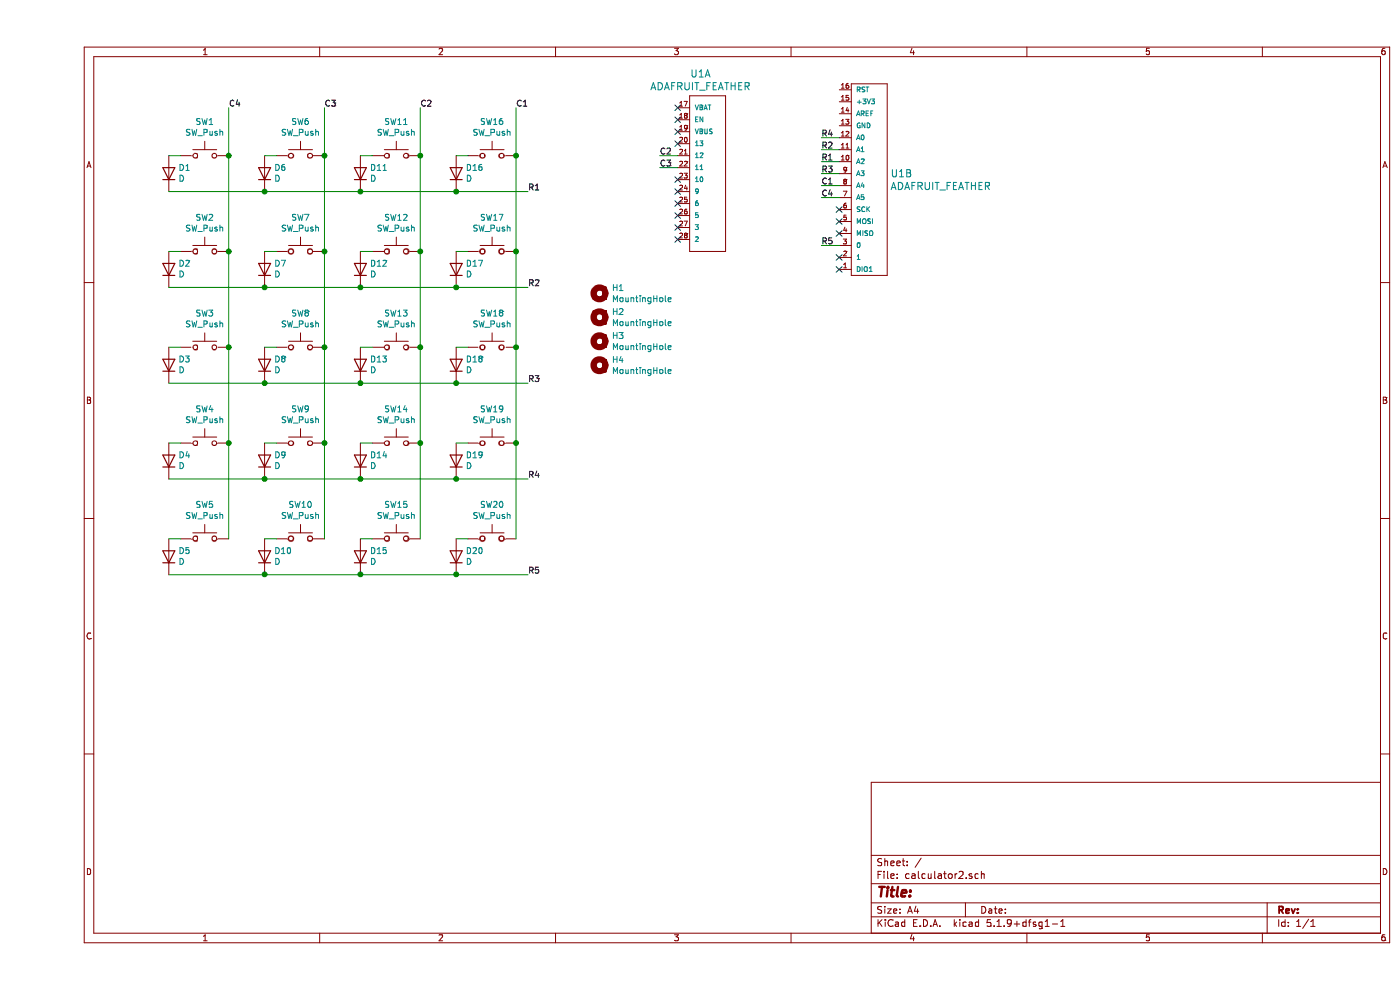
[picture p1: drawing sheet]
EESchema Schematic File Version 4
EELAYER 30 0
EELAYER END
$Descr A4 11693 8268
encoding utf-8
Sheet 1 1
Title ""
Date ""
Rev ""
Comp ""
Comment1 ""
Comment2 ""
Comment3 ""
Comment4 ""
$EndDescr
$Comp
L Switch:SW_Push SW2
U 1 1
P 1400 2100
F 0 "SW2" H 1400 2385 50  0000 C CNN
F 1 "SW_Push" H 1400 2294 50  0000 C CNN
F 2 "Button_Switch_Keyboard:SW_Cherry_MX_1.00u_PCB" H 1400 2300 50  0001 C CNN
F 3 "~" H 1400 2300 50  0001 C CNN
	1    1400 2100
	1    0    0    -1  
$EndComp
$Comp
L Device:D D2
U 1 1
P 1100 2250
F 0 "D2" V 1146 2170 50  0000 R CNN
F 1 "D" V 1055 2170 50  0000 R CNN
F 2 "Diode_THT:D_DO-41_SOD81_P10.16mm_Horizontal" H 1100 2250 50  0001 C CNN
F 3 "~" H 1100 2250 50  0001 C CNN
	1    1100 2250
	0    -1   -1   0   
$EndComp
Wire Wire Line
	1100 2100 1200 2100
Connection ~ 1600 2100
$Comp
L Switch:SW_Push SW7
U 1 1
P 2200 2100
F 0 "SW7" H 2200 2385 50  0000 C CNN
F 1 "SW_Push" H 2200 2294 50  0000 C CNN
F 2 "Button_Switch_Keyboard:SW_Cherry_MX_1.00u_PCB" H 2200 2300 50  0001 C CNN
F 3 "~" H 2200 2300 50  0001 C CNN
	1    2200 2100
	1    0    0    -1  
$EndComp
$Comp
L Device:D D7
U 1 1
P 1900 2250
F 0 "D7" V 1946 2170 50  0000 R CNN
F 1 "D" V 1855 2170 50  0000 R CNN
F 2 "Diode_THT:D_DO-41_SOD81_P10.16mm_Horizontal" H 1900 2250 50  0001 C CNN
F 3 "~" H 1900 2250 50  0001 C CNN
	1    1900 2250
	0    -1   -1   0   
$EndComp
Wire Wire Line
	1900 2100 2000 2100
Connection ~ 1900 2400
Connection ~ 2400 2100
Wire Wire Line
	1100 2400 1900 2400
$Comp
L Switch:SW_Push SW12
U 1 1
P 3000 2100
F 0 "SW12" H 3000 2385 50  0000 C CNN
F 1 "SW_Push" H 3000 2294 50  0000 C CNN
F 2 "Button_Switch_Keyboard:SW_Cherry_MX_1.00u_PCB" H 3000 2300 50  0001 C CNN
F 3 "~" H 3000 2300 50  0001 C CNN
	1    3000 2100
	1    0    0    -1  
$EndComp
$Comp
L Device:D D12
U 1 1
P 2700 2250
F 0 "D12" V 2746 2170 50  0000 R CNN
F 1 "D" V 2655 2170 50  0000 R CNN
F 2 "Diode_THT:D_DO-41_SOD81_P10.16mm_Horizontal" H 2700 2250 50  0001 C CNN
F 3 "~" H 2700 2250 50  0001 C CNN
	1    2700 2250
	0    -1   -1   0   
$EndComp
Wire Wire Line
	2700 2100 2800 2100
Connection ~ 2700 2400
Connection ~ 3200 2100
Wire Wire Line
	1900 2400 2700 2400
$Comp
L Switch:SW_Push SW17
U 1 1
P 3800 2100
F 0 "SW17" H 3800 2385 50  0000 C CNN
F 1 "SW_Push" H 3800 2294 50  0000 C CNN
F 2 "Button_Switch_Keyboard:SW_Cherry_MX_1.00u_PCB" H 3800 2300 50  0001 C CNN
F 3 "~" H 3800 2300 50  0001 C CNN
	1    3800 2100
	1    0    0    -1  
$EndComp
$Comp
L Device:D D17
U 1 1
P 3500 2250
F 0 "D17" V 3546 2170 50  0000 R CNN
F 1 "D" V 3455 2170 50  0000 R CNN
F 2 "Diode_THT:D_DO-41_SOD81_P10.16mm_Horizontal" H 3500 2250 50  0001 C CNN
F 3 "~" H 3500 2250 50  0001 C CNN
	1    3500 2250
	0    -1   -1   0   
$EndComp
Wire Wire Line
	3500 2100 3600 2100
Connection ~ 3500 2400
Wire Wire Line
	3500 2400 4100 2400
Connection ~ 4000 2100
Wire Wire Line
	2700 2400 3500 2400
$Comp
L Switch:SW_Push SW3
U 1 1
P 1400 2900
F 0 "SW3" H 1400 3185 50  0000 C CNN
F 1 "SW_Push" H 1400 3094 50  0000 C CNN
F 2 "Button_Switch_Keyboard:SW_Cherry_MX_1.00u_PCB" H 1400 3100 50  0001 C CNN
F 3 "~" H 1400 3100 50  0001 C CNN
	1    1400 2900
	1    0    0    -1  
$EndComp
$Comp
L Device:D D3
U 1 1
P 1100 3050
F 0 "D3" V 1146 2970 50  0000 R CNN
F 1 "D" V 1055 2970 50  0000 R CNN
F 2 "Diode_THT:D_DO-41_SOD81_P10.16mm_Horizontal" H 1100 3050 50  0001 C CNN
F 3 "~" H 1100 3050 50  0001 C CNN
	1    1100 3050
	0    -1   -1   0   
$EndComp
Wire Wire Line
	1100 2900 1200 2900
Connection ~ 1600 2900
$Comp
L Switch:SW_Push SW8
U 1 1
P 2200 2900
F 0 "SW8" H 2200 3185 50  0000 C CNN
F 1 "SW_Push" H 2200 3094 50  0000 C CNN
F 2 "Button_Switch_Keyboard:SW_Cherry_MX_1.00u_PCB" H 2200 3100 50  0001 C CNN
F 3 "~" H 2200 3100 50  0001 C CNN
	1    2200 2900
	1    0    0    -1  
$EndComp
$Comp
L Device:D D8
U 1 1
P 1900 3050
F 0 "D8" V 1946 2970 50  0000 R CNN
F 1 "D" V 1855 2970 50  0000 R CNN
F 2 "Diode_THT:D_DO-41_SOD81_P10.16mm_Horizontal" H 1900 3050 50  0001 C CNN
F 3 "~" H 1900 3050 50  0001 C CNN
	1    1900 3050
	0    -1   -1   0   
$EndComp
Wire Wire Line
	1900 2900 2000 2900
Connection ~ 1900 3200
Connection ~ 2400 2900
Wire Wire Line
	1100 3200 1900 3200
$Comp
L Switch:SW_Push SW13
U 1 1
P 3000 2900
F 0 "SW13" H 3000 3185 50  0000 C CNN
F 1 "SW_Push" H 3000 3094 50  0000 C CNN
F 2 "Button_Switch_Keyboard:SW_Cherry_MX_1.00u_PCB" H 3000 3100 50  0001 C CNN
F 3 "~" H 3000 3100 50  0001 C CNN
	1    3000 2900
	1    0    0    -1  
$EndComp
$Comp
L Device:D D13
U 1 1
P 2700 3050
F 0 "D13" V 2746 2970 50  0000 R CNN
F 1 "D" V 2655 2970 50  0000 R CNN
F 2 "Diode_THT:D_DO-41_SOD81_P10.16mm_Horizontal" H 2700 3050 50  0001 C CNN
F 3 "~" H 2700 3050 50  0001 C CNN
	1    2700 3050
	0    -1   -1   0   
$EndComp
Wire Wire Line
	2700 2900 2800 2900
Connection ~ 2700 3200
Connection ~ 3200 2900
Wire Wire Line
	1900 3200 2700 3200
$Comp
L Switch:SW_Push SW18
U 1 1
P 3800 2900
F 0 "SW18" H 3800 3185 50  0000 C CNN
F 1 "SW_Push" H 3800 3094 50  0000 C CNN
F 2 "Button_Switch_Keyboard:SW_Cherry_MX_1.00u_PCB" H 3800 3100 50  0001 C CNN
F 3 "~" H 3800 3100 50  0001 C CNN
	1    3800 2900
	1    0    0    -1  
$EndComp
$Comp
L Device:D D18
U 1 1
P 3500 3050
F 0 "D18" V 3546 2970 50  0000 R CNN
F 1 "D" V 3455 2970 50  0000 R CNN
F 2 "Diode_THT:D_DO-41_SOD81_P10.16mm_Horizontal" H 3500 3050 50  0001 C CNN
F 3 "~" H 3500 3050 50  0001 C CNN
	1    3500 3050
	0    -1   -1   0   
$EndComp
Wire Wire Line
	3500 2900 3600 2900
Connection ~ 3500 3200
Wire Wire Line
	3500 3200 4100 3200
Connection ~ 4000 2900
Wire Wire Line
	2700 3200 3500 3200
Wire Wire Line
	1600 2100 1600 2900
Wire Wire Line
	2400 2100 2400 2900
Wire Wire Line
	3200 2100 3200 2900
Wire Wire Line
	4000 2100 4000 2900
$Comp
L Switch:SW_Push SW4
U 1 1
P 1400 3700
F 0 "SW4" H 1400 3985 50  0000 C CNN
F 1 "SW_Push" H 1400 3894 50  0000 C CNN
F 2 "Button_Switch_Keyboard:SW_Cherry_MX_1.00u_PCB" H 1400 3900 50  0001 C CNN
F 3 "~" H 1400 3900 50  0001 C CNN
	1    1400 3700
	1    0    0    -1  
$EndComp
$Comp
L Device:D D4
U 1 1
P 1100 3850
F 0 "D4" V 1146 3770 50  0000 R CNN
F 1 "D" V 1055 3770 50  0000 R CNN
F 2 "Diode_THT:D_DO-41_SOD81_P10.16mm_Horizontal" H 1100 3850 50  0001 C CNN
F 3 "~" H 1100 3850 50  0001 C CNN
	1    1100 3850
	0    -1   -1   0   
$EndComp
Wire Wire Line
	1100 3700 1200 3700
Connection ~ 1600 3700
$Comp
L Switch:SW_Push SW9
U 1 1
P 2200 3700
F 0 "SW9" H 2200 3985 50  0000 C CNN
F 1 "SW_Push" H 2200 3894 50  0000 C CNN
F 2 "Button_Switch_Keyboard:SW_Cherry_MX_1.00u_PCB" H 2200 3900 50  0001 C CNN
F 3 "~" H 2200 3900 50  0001 C CNN
	1    2200 3700
	1    0    0    -1  
$EndComp
$Comp
L Device:D D9
U 1 1
P 1900 3850
F 0 "D9" V 1946 3770 50  0000 R CNN
F 1 "D" V 1855 3770 50  0000 R CNN
F 2 "Diode_THT:D_DO-41_SOD81_P10.16mm_Horizontal" H 1900 3850 50  0001 C CNN
F 3 "~" H 1900 3850 50  0001 C CNN
	1    1900 3850
	0    -1   -1   0   
$EndComp
Wire Wire Line
	1900 3700 2000 3700
Connection ~ 1900 4000
Connection ~ 2400 3700
Wire Wire Line
	1100 4000 1900 4000
$Comp
L Switch:SW_Push SW14
U 1 1
P 3000 3700
F 0 "SW14" H 3000 3985 50  0000 C CNN
F 1 "SW_Push" H 3000 3894 50  0000 C CNN
F 2 "Button_Switch_Keyboard:SW_Cherry_MX_1.00u_PCB" H 3000 3900 50  0001 C CNN
F 3 "~" H 3000 3900 50  0001 C CNN
	1    3000 3700
	1    0    0    -1  
$EndComp
$Comp
L Device:D D14
U 1 1
P 2700 3850
F 0 "D14" V 2746 3770 50  0000 R CNN
F 1 "D" V 2655 3770 50  0000 R CNN
F 2 "Diode_THT:D_DO-41_SOD81_P10.16mm_Horizontal" H 2700 3850 50  0001 C CNN
F 3 "~" H 2700 3850 50  0001 C CNN
	1    2700 3850
	0    -1   -1   0   
$EndComp
Wire Wire Line
	2700 3700 2800 3700
Connection ~ 2700 4000
Connection ~ 3200 3700
Wire Wire Line
	1900 4000 2700 4000
$Comp
L Switch:SW_Push SW19
U 1 1
P 3800 3700
F 0 "SW19" H 3800 3985 50  0000 C CNN
F 1 "SW_Push" H 3800 3894 50  0000 C CNN
F 2 "Button_Switch_Keyboard:SW_Cherry_MX_1.00u_PCB" H 3800 3900 50  0001 C CNN
F 3 "~" H 3800 3900 50  0001 C CNN
	1    3800 3700
	1    0    0    -1  
$EndComp
$Comp
L Device:D D19
U 1 1
P 3500 3850
F 0 "D19" V 3546 3770 50  0000 R CNN
F 1 "D" V 3455 3770 50  0000 R CNN
F 2 "Diode_THT:D_DO-41_SOD81_P10.16mm_Horizontal" H 3500 3850 50  0001 C CNN
F 3 "~" H 3500 3850 50  0001 C CNN
	1    3500 3850
	0    -1   -1   0   
$EndComp
Wire Wire Line
	3500 3700 3600 3700
Connection ~ 3500 4000
Wire Wire Line
	3500 4000 4100 4000
Connection ~ 4000 3700
Wire Wire Line
	2700 4000 3500 4000
Wire Wire Line
	1600 2900 1600 3700
Wire Wire Line
	2400 2900 2400 3700
Wire Wire Line
	3200 2900 3200 3700
Wire Wire Line
	4000 2900 4000 3700
$Comp
L Switch:SW_Push SW5
U 1 1
P 1400 4500
F 0 "SW5" H 1400 4785 50  0000 C CNN
F 1 "SW_Push" H 1400 4694 50  0000 C CNN
F 2 "Button_Switch_Keyboard:SW_Cherry_MX_1.00u_PCB" H 1400 4700 50  0001 C CNN
F 3 "~" H 1400 4700 50  0001 C CNN
	1    1400 4500
	1    0    0    -1  
$EndComp
$Comp
L Device:D D5
U 1 1
P 1100 4650
F 0 "D5" V 1146 4570 50  0000 R CNN
F 1 "D" V 1055 4570 50  0000 R CNN
F 2 "Diode_THT:D_DO-41_SOD81_P10.16mm_Horizontal" H 1100 4650 50  0001 C CNN
F 3 "~" H 1100 4650 50  0001 C CNN
	1    1100 4650
	0    -1   -1   0   
$EndComp
Wire Wire Line
	1100 4500 1200 4500
$Comp
L Switch:SW_Push SW10
U 1 1
P 2200 4500
F 0 "SW10" H 2200 4785 50  0000 C CNN
F 1 "SW_Push" H 2200 4694 50  0000 C CNN
F 2 "Button_Switch_Keyboard:SW_Cherry_MX_1.00u_PCB" H 2200 4700 50  0001 C CNN
F 3 "~" H 2200 4700 50  0001 C CNN
	1    2200 4500
	1    0    0    -1  
$EndComp
$Comp
L Device:D D10
U 1 1
P 1900 4650
F 0 "D10" V 1946 4570 50  0000 R CNN
F 1 "D" V 1855 4570 50  0000 R CNN
F 2 "Diode_THT:D_DO-41_SOD81_P10.16mm_Horizontal" H 1900 4650 50  0001 C CNN
F 3 "~" H 1900 4650 50  0001 C CNN
	1    1900 4650
	0    -1   -1   0   
$EndComp
Wire Wire Line
	1900 4500 2000 4500
Connection ~ 1900 4800
Wire Wire Line
	1100 4800 1900 4800
$Comp
L Switch:SW_Push SW15
U 1 1
P 3000 4500
F 0 "SW15" H 3000 4785 50  0000 C CNN
F 1 "SW_Push" H 3000 4694 50  0000 C CNN
F 2 "Button_Switch_Keyboard:SW_Cherry_MX_1.00u_PCB" H 3000 4700 50  0001 C CNN
F 3 "~" H 3000 4700 50  0001 C CNN
	1    3000 4500
	1    0    0    -1  
$EndComp
$Comp
L Device:D D15
U 1 1
P 2700 4650
F 0 "D15" V 2746 4570 50  0000 R CNN
F 1 "D" V 2655 4570 50  0000 R CNN
F 2 "Diode_THT:D_DO-41_SOD81_P10.16mm_Horizontal" H 2700 4650 50  0001 C CNN
F 3 "~" H 2700 4650 50  0001 C CNN
	1    2700 4650
	0    -1   -1   0   
$EndComp
Wire Wire Line
	2700 4500 2800 4500
Connection ~ 2700 4800
Wire Wire Line
	1900 4800 2700 4800
$Comp
L Switch:SW_Push SW20
U 1 1
P 3800 4500
F 0 "SW20" H 3800 4785 50  0000 C CNN
F 1 "SW_Push" H 3800 4694 50  0000 C CNN
F 2 "Button_Switch_Keyboard:SW_Cherry_MX_1.00u_PCB" H 3800 4700 50  0001 C CNN
F 3 "~" H 3800 4700 50  0001 C CNN
	1    3800 4500
	1    0    0    -1  
$EndComp
$Comp
L Device:D D20
U 1 1
P 3500 4650
F 0 "D20" V 3546 4570 50  0000 R CNN
F 1 "D" V 3455 4570 50  0000 R CNN
F 2 "Diode_THT:D_DO-41_SOD81_P10.16mm_Horizontal" H 3500 4650 50  0001 C CNN
F 3 "~" H 3500 4650 50  0001 C CNN
	1    3500 4650
	0    -1   -1   0   
$EndComp
Wire Wire Line
	3500 4500 3600 4500
Connection ~ 3500 4800
Wire Wire Line
	3500 4800 4100 4800
Wire Wire Line
	2700 4800 3500 4800
Wire Wire Line
	1600 3700 1600 4500
Wire Wire Line
	2400 3700 2400 4500
Wire Wire Line
	3200 3700 3200 4500
Wire Wire Line
	4000 3700 4000 4500
$Comp
L Switch:SW_Push SW1
U 1 1
P 1400 1300
F 0 "SW1" H 1400 1585 50  0000 C CNN
F 1 "SW_Push" H 1400 1494 50  0000 C CNN
F 2 "Button_Switch_Keyboard:SW_Cherry_MX_1.00u_PCB" H 1400 1500 50  0001 C CNN
F 3 "~" H 1400 1500 50  0001 C CNN
	1    1400 1300
	1    0    0    -1  
$EndComp
$Comp
L Device:D D1
U 1 1
P 1100 1450
F 0 "D1" V 1146 1370 50  0000 R CNN
F 1 "D" V 1055 1370 50  0000 R CNN
F 2 "Diode_THT:D_DO-41_SOD81_P10.16mm_Horizontal" H 1100 1450 50  0001 C CNN
F 3 "~" H 1100 1450 50  0001 C CNN
	1    1100 1450
	0    -1   -1   0   
$EndComp
Wire Wire Line
	1100 1300 1200 1300
Wire Wire Line
	1600 900  1600 1300
Connection ~ 1600 1300
$Comp
L Switch:SW_Push SW6
U 1 1
P 2200 1300
F 0 "SW6" H 2200 1585 50  0000 C CNN
F 1 "SW_Push" H 2200 1494 50  0000 C CNN
F 2 "Button_Switch_Keyboard:SW_Cherry_MX_1.00u_PCB" H 2200 1500 50  0001 C CNN
F 3 "~" H 2200 1500 50  0001 C CNN
	1    2200 1300
	1    0    0    -1  
$EndComp
$Comp
L Device:D D6
U 1 1
P 1900 1450
F 0 "D6" V 1946 1370 50  0000 R CNN
F 1 "D" V 1855 1370 50  0000 R CNN
F 2 "Diode_THT:D_DO-41_SOD81_P10.16mm_Horizontal" H 1900 1450 50  0001 C CNN
F 3 "~" H 1900 1450 50  0001 C CNN
	1    1900 1450
	0    -1   -1   0   
$EndComp
Wire Wire Line
	1900 1300 2000 1300
Wire Wire Line
	2400 900  2400 1300
Connection ~ 1900 1600
Connection ~ 2400 1300
Wire Wire Line
	1100 1600 1900 1600
$Comp
L Switch:SW_Push SW11
U 1 1
P 3000 1300
F 0 "SW11" H 3000 1585 50  0000 C CNN
F 1 "SW_Push" H 3000 1494 50  0000 C CNN
F 2 "Button_Switch_Keyboard:SW_Cherry_MX_1.00u_PCB" H 3000 1500 50  0001 C CNN
F 3 "~" H 3000 1500 50  0001 C CNN
	1    3000 1300
	1    0    0    -1  
$EndComp
$Comp
L Device:D D11
U 1 1
P 2700 1450
F 0 "D11" V 2746 1370 50  0000 R CNN
F 1 "D" V 2655 1370 50  0000 R CNN
F 2 "Diode_THT:D_DO-41_SOD81_P10.16mm_Horizontal" H 2700 1450 50  0001 C CNN
F 3 "~" H 2700 1450 50  0001 C CNN
	1    2700 1450
	0    -1   -1   0   
$EndComp
Wire Wire Line
	2700 1300 2800 1300
Wire Wire Line
	3200 900  3200 1300
Connection ~ 2700 1600
Connection ~ 3200 1300
Wire Wire Line
	1900 1600 2700 1600
$Comp
L Switch:SW_Push SW16
U 1 1
P 3800 1300
F 0 "SW16" H 3800 1585 50  0000 C CNN
F 1 "SW_Push" H 3800 1494 50  0000 C CNN
F 2 "Button_Switch_Keyboard:SW_Cherry_MX_1.00u_PCB" H 3800 1500 50  0001 C CNN
F 3 "~" H 3800 1500 50  0001 C CNN
	1    3800 1300
	1    0    0    -1  
$EndComp
$Comp
L Device:D D16
U 1 1
P 3500 1450
F 0 "D16" V 3546 1370 50  0000 R CNN
F 1 "D" V 3455 1370 50  0000 R CNN
F 2 "Diode_THT:D_DO-41_SOD81_P10.16mm_Horizontal" H 3500 1450 50  0001 C CNN
F 3 "~" H 3500 1450 50  0001 C CNN
	1    3500 1450
	0    -1   -1   0   
$EndComp
Wire Wire Line
	3500 1300 3600 1300
Wire Wire Line
	4000 900  4000 1300
Connection ~ 3500 1600
Wire Wire Line
	3500 1600 4100 1600
Connection ~ 4000 1300
Wire Wire Line
	2700 1600 3500 1600
Wire Wire Line
	1600 1300 1600 2100
Wire Wire Line
	2400 1300 2400 2100
Wire Wire Line
	3200 1300 3200 2100
Wire Wire Line
	4000 1300 4000 2100
Text Label 4000 900  0    50   ~ 0
C1
Text Label 3200 900  0    50   ~ 0
C2
Text Label 2400 900  0    50   ~ 0
C3
Text Label 1600 900  0    50   ~ 0
C4
Text Label 4100 1600 0    50   ~ 0
R1
Text Label 4100 2400 0    50   ~ 0
R2
Text Label 4100 3200 0    50   ~ 0
R3
Text Label 4100 4000 0    50   ~ 0
R4
Text Label 4100 4800 0    50   ~ 0
R5
$Comp
L Mechanical:MountingHole H1
U 1 1
P 4700 2450
F 0 "H1" H 4800 2496 50  0000 L CNN
F 1 "MountingHole" H 4800 2405 50  0000 L CNN
F 2 "MountingHole:MountingHole_2.7mm_M2.5" H 4700 2450 50  0001 C CNN
F 3 "~" H 4700 2450 50  0001 C CNN
	1    4700 2450
	1    0    0    -1  
$EndComp
$Comp
L Mechanical:MountingHole H2
U 1 1
P 4700 2650
F 0 "H2" H 4800 2696 50  0000 L CNN
F 1 "MountingHole" H 4800 2605 50  0000 L CNN
F 2 "MountingHole:MountingHole_2.7mm_M2.5" H 4700 2650 50  0001 C CNN
F 3 "~" H 4700 2650 50  0001 C CNN
	1    4700 2650
	1    0    0    -1  
$EndComp
$Comp
L Mechanical:MountingHole H3
U 1 1
P 4700 2850
F 0 "H3" H 4800 2896 50  0000 L CNN
F 1 "MountingHole" H 4800 2805 50  0000 L CNN
F 2 "MountingHole:MountingHole_2.7mm_M2.5" H 4700 2850 50  0001 C CNN
F 3 "~" H 4700 2850 50  0001 C CNN
	1    4700 2850
	1    0    0    -1  
$EndComp
$Comp
L Mechanical:MountingHole H4
U 1 1
P 4700 3050
F 0 "H4" H 4800 3096 50  0000 L CNN
F 1 "MountingHole" H 4800 3005 50  0000 L CNN
F 2 "MountingHole:MountingHole_2.7mm_M2.5" H 4700 3050 50  0001 C CNN
F 3 "~" H 4700 3050 50  0001 C CNN
	1    4700 3050
	1    0    0    -1  
$EndComp
NoConn ~ 5350 900 
NoConn ~ 5350 1000
NoConn ~ 5350 1100
NoConn ~ 5350 2000
NoConn ~ 5350 1900
NoConn ~ 5350 1800
NoConn ~ 5350 1700
NoConn ~ 5350 1600
NoConn ~ 5350 1500
NoConn ~ 6700 1950
NoConn ~ 6700 1850
NoConn ~ 6700 1750
NoConn ~ 6700 2250
Wire Wire Line
	5200 1400 5350 1400
Wire Wire Line
	5200 1300 5350 1300
NoConn ~ 5350 1200
Wire Wire Line
	6550 2050 6700 2050
Wire Wire Line
	6550 1650 6700 1650
Wire Wire Line
	6550 1550 6700 1550
Wire Wire Line
	6550 1450 6700 1450
Wire Wire Line
	6550 1350 6700 1350
Wire Wire Line
	6550 1250 6700 1250
Wire Wire Line
	6550 1150 6700 1150
NoConn ~ 6700 2150
$Comp
L MiscellaneousDevices:ADAFRUIT_FEATHER U1
U 1 1
P 5600 1450
F 0 "U1" H 5542 2287 60  0000 C CNN
F 1 "ADAFRUIT_FEATHER" H 5542 2181 60  0000 C CNN
F 2 "Modules:ADAFRUIT_FEATHER" H 5750 1250 60  0001 C CNN
F 3 "" H 5750 1250 60  0000 C CNN
	1    5600 1450
	1    0    0    -1  
$EndComp
$Comp
L MiscellaneousDevices:ADAFRUIT_FEATHER U1
U 2 1
P 6950 1500
F 0 "U1" H 7128 1553 60  0000 L CNN
F 1 "ADAFRUIT_FEATHER" H 7128 1447 60  0000 L CNN
F 2 "Modules:ADAFRUIT_FEATHER" H 7100 1300 60  0001 C CNN
F 3 "" H 7100 1300 60  0000 C CNN
	2    6950 1500
	1    0    0    -1  
$EndComp
Text Label 5200 1400 0    50   ~ 0
C3
Text Label 5200 1300 0    50   ~ 0
C2
Text Label 6550 1650 0    50   ~ 0
C4
Text Label 6550 1550 0    50   ~ 0
C1
Text Label 6550 2050 0    50   ~ 0
R5
Text Label 6550 1150 0    50   ~ 0
R4
Text Label 6550 1450 0    50   ~ 0
R3
Text Label 6550 1350 0    50   ~ 0
R1
Text Label 6550 1250 0    50   ~ 0
R2
$EndSCHEMATC
